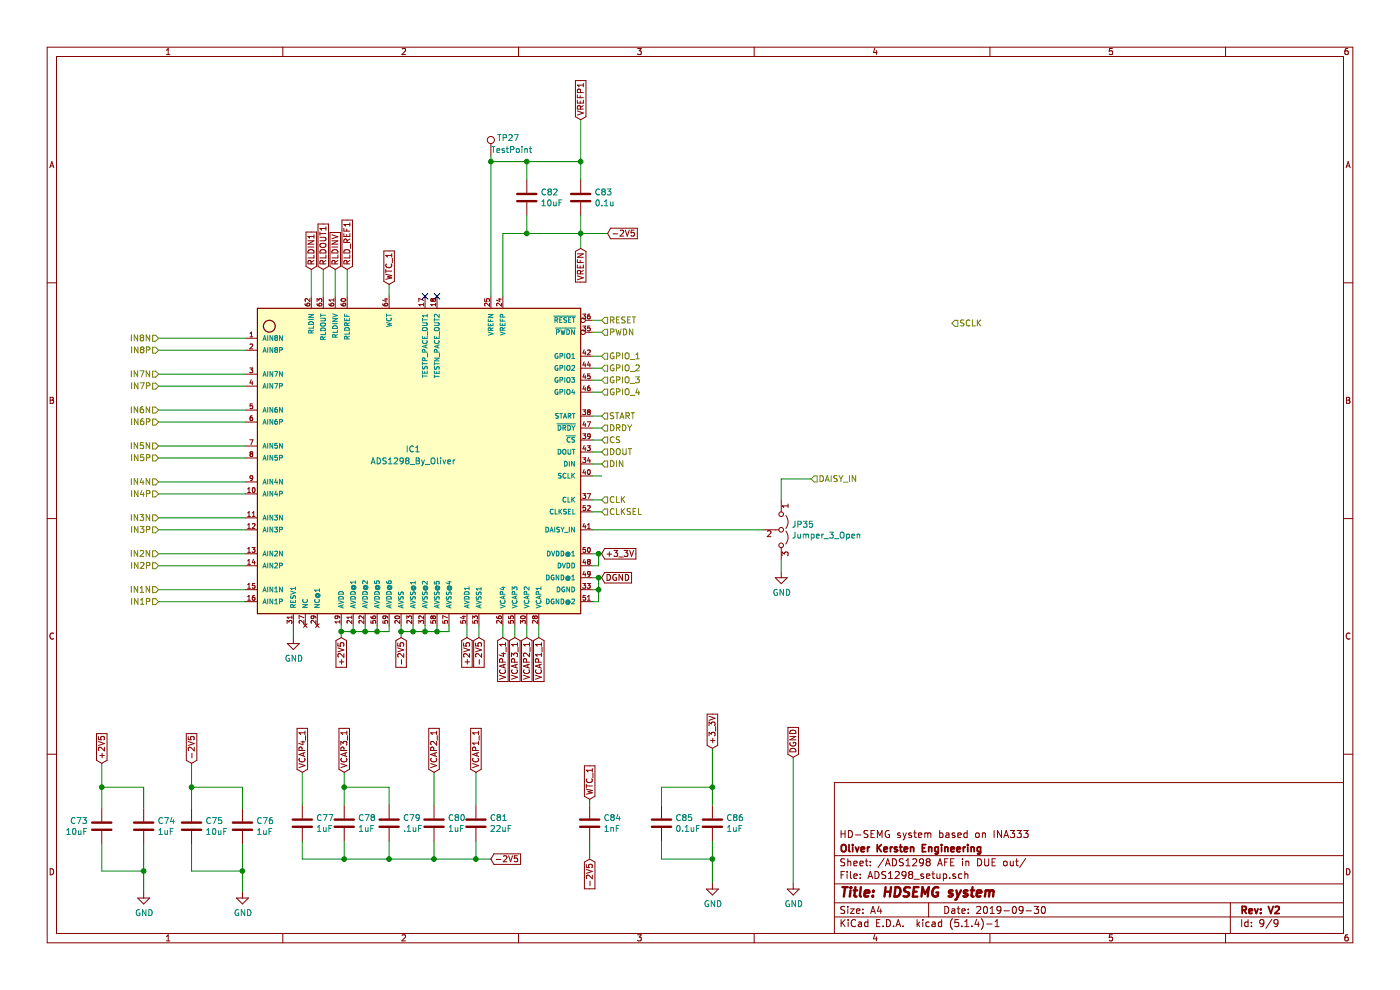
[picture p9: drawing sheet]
EESchema Schematic File Version 4
LIBS:ADS1298_FINAL-cache
EELAYER 30 0
EELAYER END
$Descr A4 11693 8268
encoding utf-8
Sheet 9 9
Title "HDSEMG system"
Date "2019-09-30"
Rev "V2"
Comp "Oliver Kersten Engineering"
Comment1 "HD-SEMG system based on INA333"
Comment2 ""
Comment3 ""
Comment4 ""
$EndDescr
$Comp
L Device:C C?
U 1 1
P 4925 6875
AR Path="/5D249131/5F07B13D" Ref="C?"  Part="1" 
AR Path="/5F07B13D" Ref="C?"  Part="1" 
AR Path="/5F050CC1/5F07B13D" Ref="C84"  Part="1" 
F 0 "C84" H 5040 6921 50  0000 L CNN
F 1 "1nF" H 5040 6830 50  0000 L CNN
F 2 "Capacitor_SMD:C_0805_2012Metric_Pad1.15x1.40mm_HandSolder" H 4963 6725 50  0001 C CNN
F 3 "~" H 4925 6875 50  0001 C CNN
	1    4925 6875
	1    0    0    -1  
$EndComp
$Comp
L Device:C C?
U 1 1
P 2525 6875
AR Path="/5D249131/5F07B144" Ref="C?"  Part="1" 
AR Path="/5F07B144" Ref="C?"  Part="1" 
AR Path="/5F050CC1/5F07B144" Ref="C77"  Part="1" 
F 0 "C77" H 2640 6921 50  0000 L CNN
F 1 "1uF" H 2640 6830 50  0000 L CNN
F 2 "Capacitor_SMD:C_0805_2012Metric_Pad1.15x1.40mm_HandSolder" H 2563 6725 50  0001 C CNN
F 3 "~" H 2525 6875 50  0001 C CNN
	1    2525 6875
	1    0    0    -1  
$EndComp
$Comp
L Device:C C?
U 1 1
P 2875 6875
AR Path="/5D249131/5F07B14B" Ref="C?"  Part="1" 
AR Path="/5F07B14B" Ref="C?"  Part="1" 
AR Path="/5F050CC1/5F07B14B" Ref="C78"  Part="1" 
F 0 "C78" H 2990 6921 50  0000 L CNN
F 1 "1uF" H 2990 6830 50  0000 L CNN
F 2 "Capacitor_SMD:C_0805_2012Metric_Pad1.15x1.40mm_HandSolder" H 2913 6725 50  0001 C CNN
F 3 "~" H 2875 6875 50  0001 C CNN
	1    2875 6875
	1    0    0    -1  
$EndComp
$Comp
L Device:C C?
U 1 1
P 3625 6875
AR Path="/5D249131/5F07B152" Ref="C?"  Part="1" 
AR Path="/5F07B152" Ref="C?"  Part="1" 
AR Path="/5F050CC1/5F07B152" Ref="C80"  Part="1" 
F 0 "C80" H 3740 6921 50  0000 L CNN
F 1 "1uF" H 3740 6830 50  0000 L CNN
F 2 "Capacitor_SMD:C_0805_2012Metric_Pad1.15x1.40mm_HandSolder" H 3663 6725 50  0001 C CNN
F 3 "~" H 3625 6875 50  0001 C CNN
	1    3625 6875
	1    0    0    -1  
$EndComp
$Comp
L Device:C C?
U 1 1
P 3975 6875
AR Path="/5D249131/5F07B159" Ref="C?"  Part="1" 
AR Path="/5F07B159" Ref="C?"  Part="1" 
AR Path="/5F050CC1/5F07B159" Ref="C81"  Part="1" 
F 0 "C81" H 4090 6921 50  0000 L CNN
F 1 "22uF" H 4090 6830 50  0000 L CNN
F 2 "Capacitor_SMD:C_0805_2012Metric_Pad1.15x1.40mm_HandSolder" H 4013 6725 50  0001 C CNN
F 3 "~" H 3975 6875 50  0001 C CNN
	1    3975 6875
	1    0    0    -1  
$EndComp
Wire Wire Line
	2525 7025 2525 7175
Wire Wire Line
	2875 7025 2875 7175
Wire Wire Line
	3625 7025 3625 7175
Wire Wire Line
	2525 7175 2875 7175
Wire Wire Line
	3250 7175 3625 7175
Wire Wire Line
	3975 7025 3975 7175
Wire Wire Line
	3975 7175 3625 7175
Connection ~ 3625 7175
Wire Wire Line
	3975 6725 3975 6450
Wire Wire Line
	3625 6725 3625 6450
Wire Wire Line
	2875 6725 2875 6575
Wire Wire Line
	2525 6725 2525 6450
Wire Wire Line
	4925 6725 4925 6675
Text GLabel 3975 6450 1    50   Input ~ 0
VCAP1_1
Text GLabel 3625 6450 1    50   Input ~ 0
VCAP2_1
Text GLabel 2875 6450 1    50   Input ~ 0
VCAP3_1
Text GLabel 2525 6450 1    50   Input ~ 0
VCAP4_1
Text GLabel 4925 6675 1    50   Input ~ 0
WTC_1
$Comp
L Device:C C?
U 1 1
P 4850 1650
AR Path="/5D249131/5F07B172" Ref="C?"  Part="1" 
AR Path="/5F07B172" Ref="C?"  Part="1" 
AR Path="/5F050CC1/5F07B172" Ref="C83"  Part="1" 
F 0 "C83" H 4965 1696 50  0000 L CNN
F 1 "0.1u" H 4965 1605 50  0000 L CNN
F 2 "Capacitor_SMD:C_0805_2012Metric_Pad1.15x1.40mm_HandSolder" H 4888 1500 50  0001 C CNN
F 3 "~" H 4850 1650 50  0001 C CNN
	1    4850 1650
	1    0    0    -1  
$EndComp
Wire Wire Line
	4850 1800 4850 1950
Wire Wire Line
	4400 1800 4400 1950
Wire Wire Line
	4400 1950 4850 1950
Text GLabel 4850 1000 1    50   Input ~ 0
VREFP1
$Comp
L Device:C C?
U 1 1
P 3250 6875
AR Path="/5D249131/5F07B17D" Ref="C?"  Part="1" 
AR Path="/5F07B17D" Ref="C?"  Part="1" 
AR Path="/5F050CC1/5F07B17D" Ref="C79"  Part="1" 
F 0 "C79" H 3365 6921 50  0000 L CNN
F 1 ".1uF" H 3365 6830 50  0000 L CNN
F 2 "Capacitor_SMD:C_0805_2012Metric_Pad1.15x1.40mm_HandSolder" H 3288 6725 50  0001 C CNN
F 3 "~" H 3250 6875 50  0001 C CNN
	1    3250 6875
	1    0    0    -1  
$EndComp
Wire Wire Line
	3250 7025 3250 7175
Wire Wire Line
	2875 7175 3250 7175
Wire Wire Line
	3250 6725 3250 6575
Connection ~ 2875 7175
Connection ~ 3250 7175
Wire Wire Line
	2875 6575 3250 6575
Connection ~ 2875 6575
Wire Wire Line
	2875 6575 2875 6450
Wire Wire Line
	4850 1000 4850 1350
Connection ~ 4850 1350
Wire Wire Line
	4850 1350 4850 1500
$Comp
L Device:C C?
U 1 1
P 5525 6875
AR Path="/5D249131/5F07B1AE" Ref="C?"  Part="1" 
AR Path="/5F07B1AE" Ref="C?"  Part="1" 
AR Path="/5F050CC1/5F07B1AE" Ref="C85"  Part="1" 
F 0 "C85" H 5640 6921 50  0000 L CNN
F 1 "0.1uF" H 5640 6830 50  0000 L CNN
F 2 "Capacitor_SMD:C_0805_2012Metric_Pad1.15x1.40mm_HandSolder" H 5563 6725 50  0001 C CNN
F 3 "~" H 5525 6875 50  0001 C CNN
	1    5525 6875
	1    0    0    -1  
$EndComp
$Comp
L Device:C C?
U 1 1
P 5950 6875
AR Path="/5D249131/5F07B1B5" Ref="C?"  Part="1" 
AR Path="/5F07B1B5" Ref="C?"  Part="1" 
AR Path="/5F050CC1/5F07B1B5" Ref="C86"  Part="1" 
F 0 "C86" H 6065 6921 50  0000 L CNN
F 1 "1uF" H 6065 6830 50  0000 L CNN
F 2 "Capacitor_SMD:C_0805_2012Metric_Pad1.15x1.40mm_HandSolder" H 5988 6725 50  0001 C CNN
F 3 "~" H 5950 6875 50  0001 C CNN
	1    5950 6875
	1    0    0    -1  
$EndComp
Wire Wire Line
	5950 7025 5950 7175
Wire Wire Line
	5525 7025 5525 7175
Wire Wire Line
	5950 6725 5950 6575
Wire Wire Line
	5525 6725 5525 6575
Wire Wire Line
	5525 6575 5950 6575
Connection ~ 5950 6575
$Comp
L power:GND #PWR?
U 1 1
P 5950 7375
AR Path="/5D249131/5F07B1C2" Ref="#PWR?"  Part="1" 
AR Path="/5F07B1C2" Ref="#PWR?"  Part="1" 
AR Path="/5F050CC1/5F07B1C2" Ref="#PWR070"  Part="1" 
F 0 "#PWR070" H 5950 7125 50  0001 C CNN
F 1 "GND" H 5955 7202 50  0000 C CNN
F 2 "" H 5950 7375 50  0001 C CNN
F 3 "" H 5950 7375 50  0001 C CNN
	1    5950 7375
	1    0    0    -1  
$EndComp
Wire Wire Line
	5950 7175 5525 7175
Connection ~ 5950 7175
Wire Wire Line
	5950 7175 5950 7375
Wire Wire Line
	1200 7050 1200 7275
Wire Wire Line
	850  7050 850  7275
Wire Wire Line
	1200 6750 1200 6575
Wire Wire Line
	850  6750 850  6575
$Comp
L power:GND #PWR?
U 1 1
P 1200 7450
AR Path="/5D249131/5F07B1D6" Ref="#PWR?"  Part="1" 
AR Path="/5F07B1D6" Ref="#PWR?"  Part="1" 
AR Path="/5F050CC1/5F07B1D6" Ref="#PWR066"  Part="1" 
F 0 "#PWR066" H 1200 7200 50  0001 C CNN
F 1 "GND" H 1205 7277 50  0000 C CNN
F 2 "" H 1200 7450 50  0001 C CNN
F 3 "" H 1200 7450 50  0001 C CNN
	1    1200 7450
	1    0    0    -1  
$EndComp
Wire Wire Line
	1200 7275 850  7275
Connection ~ 1200 7275
Wire Wire Line
	1200 7275 1200 7450
Connection ~ 4400 1950
Text GLabel 4850 2075 3    50   Input ~ 0
VREFN
Connection ~ 4850 1950
$Comp
L ADS1298_FINAL-rescue:ADS1298_By_Oliver-ADS1298 IC?
U 1 1
P 3450 3825
AR Path="/5F07B21B" Ref="IC?"  Part="1" 
AR Path="/5F050CC1/5F07B21B" Ref="IC1"  Part="1" 
F 0 "IC1" H 3450 3900 50  0000 C CNN
F 1 "ADS1298_By_Oliver" H 3450 3800 50  0000 C CNN
F 2 "Package_QFP:TQFP-64_10x10mm_P0.5mm" H 3150 4275 50  0001 L BNN
F 3 "8-Channel 24-Bit Analog-To-Digital Converter With Integrated ECG Front End" H 2200 6075 50  0001 L BNN
F 4 "ADS1298" H 3300 4375 50  0001 L BNN "Veld4"
F 5 "Texas Instruments" H 3150 4075 50  0001 L BNN "Veld7"
F 6 "LFBGA-64 Texas Instruments" H 2950 4175 50  0001 L BNN "Veld8"
	1    3450 3825
	1    0    0    -1  
$EndComp
Text GLabel 4200 5325 3    50   Input ~ 0
VCAP4_1
Text GLabel 4300 5325 3    50   Input ~ 0
VCAP3_1
Text GLabel 4400 5325 3    50   Input ~ 0
VCAP2_1
Text GLabel 4500 5325 3    50   Input ~ 0
VCAP1_1
Wire Wire Line
	4500 5225 4500 5325
Wire Wire Line
	4400 5225 4400 5325
Wire Wire Line
	4300 5225 4300 5325
Wire Wire Line
	4200 5225 4200 5325
Text GLabel 3250 2375 1    50   Input ~ 0
WTC_1
Wire Wire Line
	4200 2475 4200 1950
Wire Wire Line
	4200 1950 4400 1950
Wire Wire Line
	4100 1350 4100 2475
Wire Wire Line
	4100 1350 4400 1350
Wire Wire Line
	4100 1300 4100 1350
Connection ~ 4100 1350
Wire Wire Line
	4400 1500 4400 1350
Connection ~ 4400 1350
Wire Wire Line
	4400 1350 4850 1350
Wire Wire Line
	4850 2075 4850 1950
Wire Wire Line
	5025 2975 4950 2975
Wire Wire Line
	5025 3075 4950 3075
Wire Wire Line
	4950 3175 5025 3175
Wire Wire Line
	4950 3275 5025 3275
Wire Wire Line
	4950 3475 5025 3475
Wire Wire Line
	4950 3575 5025 3575
Wire Wire Line
	4950 3675 5025 3675
Wire Wire Line
	4950 3775 5025 3775
Wire Wire Line
	4950 3875 5025 3875
Wire Wire Line
	4950 3975 5025 3975
Wire Wire Line
	5025 4175 4950 4175
Wire Wire Line
	5025 4275 4950 4275
Wire Wire Line
	5025 2775 4950 2775
Wire Wire Line
	4950 2675 5025 2675
Wire Wire Line
	6375 4425 4950 4425
Text GLabel 5025 4825 2    50   Input ~ 0
DGND
Wire Wire Line
	5025 4625 5000 4625
Wire Wire Line
	5025 4825 5000 4825
Wire Wire Line
	5000 4825 5000 4925
Wire Wire Line
	5000 5025 4950 5025
Connection ~ 5000 4825
Wire Wire Line
	5000 4825 4950 4825
Wire Wire Line
	4950 4925 5000 4925
Connection ~ 5000 4925
Wire Wire Line
	5000 4925 5000 5025
Wire Wire Line
	4950 4725 5000 4725
Wire Wire Line
	5000 4725 5000 4625
Connection ~ 5000 4625
Wire Wire Line
	5000 4625 4950 4625
Text GLabel 6625 6325 1    50   Input ~ 0
DGND
Wire Wire Line
	3900 5325 3900 5225
Wire Wire Line
	2850 5225 2850 5275
Wire Wire Line
	2950 5225 2950 5275
Connection ~ 2850 5275
Wire Wire Line
	2850 5275 2850 5325
Wire Wire Line
	3050 5225 3050 5275
Wire Wire Line
	2850 5275 2950 5275
Connection ~ 2950 5275
Wire Wire Line
	2950 5275 3050 5275
Wire Wire Line
	3150 5225 3150 5275
Wire Wire Line
	3150 5275 3050 5275
Connection ~ 3050 5275
Wire Wire Line
	3250 5225 3250 5275
Wire Wire Line
	3250 5275 3150 5275
Connection ~ 3150 5275
Wire Wire Line
	3350 5325 3350 5275
Wire Wire Line
	3450 5225 3450 5275
Wire Wire Line
	3450 5275 3350 5275
Connection ~ 3350 5275
Wire Wire Line
	3350 5275 3350 5225
Wire Wire Line
	3550 5225 3550 5275
Wire Wire Line
	3550 5275 3450 5275
Connection ~ 3450 5275
Wire Wire Line
	3650 5225 3650 5275
Wire Wire Line
	3650 5275 3550 5275
Connection ~ 3550 5275
Wire Wire Line
	3750 5225 3750 5275
Wire Wire Line
	3750 5275 3650 5275
Connection ~ 3650 5275
Wire Wire Line
	4000 5325 4000 5225
$Comp
L power:GND #PWR?
U 1 1
P 2450 5325
AR Path="/5D249131/5F07B2D1" Ref="#PWR?"  Part="1" 
AR Path="/5F07B2D1" Ref="#PWR?"  Part="1" 
AR Path="/5F050CC1/5F07B2D1" Ref="#PWR069"  Part="1" 
F 0 "#PWR069" H 2450 5075 50  0001 C CNN
F 1 "GND" H 2455 5152 50  0000 C CNN
F 2 "" H 2450 5325 50  0001 C CNN
F 3 "" H 2450 5325 50  0001 C CNN
	1    2450 5325
	1    0    0    -1  
$EndComp
Wire Wire Line
	2450 5325 2450 5225
NoConn ~ 3550 2475
NoConn ~ 3650 2475
Wire Wire Line
	3250 2375 3250 2475
Text GLabel 2700 2250 1    50   Input ~ 0
RLDOUT1
Text GLabel 2800 2250 1    50   Input ~ 0
RLDINV
Text GLabel 2600 2250 1    50   Input ~ 0
RLDIN1
Text GLabel 2900 2250 1    50   Input ~ 0
RLD_REF1
Wire Wire Line
	2600 2250 2600 2475
Wire Wire Line
	2700 2250 2700 2475
Wire Wire Line
	2800 2250 2800 2475
Wire Wire Line
	2900 2250 2900 2475
Wire Wire Line
	5950 6250 5950 6575
$Comp
L power:GND #PWR?
U 1 1
P 2025 7450
AR Path="/5D249131/5F07B31F" Ref="#PWR?"  Part="1" 
AR Path="/5F07B31F" Ref="#PWR?"  Part="1" 
AR Path="/5F050CC1/5F07B31F" Ref="#PWR068"  Part="1" 
F 0 "#PWR068" H 2025 7200 50  0001 C CNN
F 1 "GND" H 2030 7277 50  0000 C CNN
F 2 "" H 2025 7450 50  0001 C CNN
F 3 "" H 2025 7450 50  0001 C CNN
	1    2025 7450
	1    0    0    -1  
$EndComp
Wire Wire Line
	2025 7050 2025 7275
Wire Wire Line
	1600 7275 2025 7275
Wire Wire Line
	1600 7050 1600 7275
Connection ~ 2025 7275
Wire Wire Line
	2025 7275 2025 7450
Wire Wire Line
	1600 6575 1600 6750
Wire Wire Line
	2025 6575 2025 6750
Connection ~ 850  6575
$Comp
L power:GND #PWR?
U 1 1
P 6525 4775
AR Path="/5D249131/5F07B32D" Ref="#PWR?"  Part="1" 
AR Path="/5F07B32D" Ref="#PWR?"  Part="1" 
AR Path="/5F050CC1/5F07B32D" Ref="#PWR071"  Part="1" 
F 0 "#PWR071" H 6525 4525 50  0001 C CNN
F 1 "GND" H 6530 4602 50  0000 C CNN
F 2 "" H 6525 4775 50  0001 C CNN
F 3 "" H 6525 4775 50  0001 C CNN
	1    6525 4775
	1    0    0    -1  
$EndComp
Wire Wire Line
	6625 6325 6625 7375
Wire Wire Line
	4925 7025 4925 7175
$Comp
L Connector:TestPoint TP?
U 1 1
P 4100 1300
AR Path="/5D249131/5F07B335" Ref="TP?"  Part="1" 
AR Path="/5F07B335" Ref="TP?"  Part="1" 
AR Path="/5F050CC1/5F07B335" Ref="TP27"  Part="1" 
F 0 "TP27" H 4150 1450 50  0000 L CNN
F 1 "TestPoint" H 4100 1350 50  0000 L CNN
F 2 "TestPoint:TestPoint_Pad_D1.0mm" H 4300 1300 50  0001 C CNN
F 3 "~" H 4300 1300 50  0001 C CNN
	1    4100 1300
	1    0    0    -1  
$EndComp
Text GLabel 1600 6375 1    50   Input ~ 0
-2V5
Text GLabel 850  6375 1    50   Input ~ 0
+2V5
Text GLabel 2850 5325 3    50   Input ~ 0
+2V5
Text GLabel 3900 5325 3    50   Input ~ 0
+2V5
Text GLabel 3350 5325 3    50   Input ~ 0
-2V5
Text GLabel 4000 5325 3    50   Input ~ 0
-2V5
Text GLabel 5075 1950 2    50   Input ~ 0
-2V5
Wire Wire Line
	5075 1950 4850 1950
Wire Wire Line
	1600 6575 2025 6575
Wire Wire Line
	1600 6375 1600 6575
Connection ~ 1600 6575
Wire Wire Line
	850  6575 1200 6575
Wire Wire Line
	850  6375 850  6575
Text GLabel 4100 7175 2    50   Input ~ 0
-2V5
Text GLabel 4925 7175 3    50   Input ~ 0
-2V5
Wire Wire Line
	4100 7175 3975 7175
Connection ~ 3975 7175
Text HLabel 5025 2675 2    50   Input ~ 0
RESET
Text HLabel 5025 2775 2    50   Input ~ 0
PWDN
Text HLabel 5025 2975 2    50   Input ~ 0
GPIO_1
Text HLabel 5025 3075 2    50   Input ~ 0
GPIO_2
Text HLabel 5025 3175 2    50   Input ~ 0
GPIO_3
Text HLabel 5025 3275 2    50   Input ~ 0
GPIO_4
Text HLabel 5025 3475 2    50   Input ~ 0
START
Text HLabel 5025 3575 2    50   Input ~ 0
DRDY
Text HLabel 5025 3675 2    50   Input ~ 0
CS
Text HLabel 5025 3775 2    50   Input ~ 0
DOUT
Text HLabel 5025 3875 2    50   Input ~ 0
DIN
Text HLabel 7950 2700 2    50   Input ~ 0
SCLK
Text HLabel 5025 4175 2    50   Input ~ 0
CLK
Text HLabel 5025 4275 2    50   Input ~ 0
CLKSEL
Text HLabel 6775 4000 2    50   Input ~ 0
DAISY_IN
Text HLabel 1325 5025 0    50   Input ~ 0
IN1P
Text HLabel 1325 4925 0    50   Input ~ 0
IN1N
Text HLabel 1325 4725 0    50   Input ~ 0
IN2P
Text HLabel 1325 4625 0    50   Input ~ 0
IN2N
Text HLabel 1325 4425 0    50   Input ~ 0
IN3P
Text HLabel 1325 4325 0    50   Input ~ 0
IN3N
Text HLabel 1325 4125 0    50   Input ~ 0
IN4P
Text HLabel 1325 4025 0    50   Input ~ 0
IN4N
Text HLabel 1325 3525 0    50   Input ~ 0
IN6P
Text HLabel 1325 3725 0    50   Input ~ 0
IN5N
Text HLabel 1325 3825 0    50   Input ~ 0
IN5P
Text HLabel 1325 3425 0    50   Input ~ 0
IN6N
Text HLabel 1325 3225 0    50   Input ~ 0
IN7P
Text HLabel 1325 3125 0    50   Input ~ 0
IN7N
Text HLabel 1325 2925 0    50   Input ~ 0
IN8P
Text HLabel 1325 2825 0    50   Input ~ 0
IN8N
Wire Wire Line
	2050 5025 1325 5025
Wire Wire Line
	1325 4925 2050 4925
Wire Wire Line
	2050 4725 1325 4725
Wire Wire Line
	1325 4625 2050 4625
Wire Wire Line
	2050 4425 1325 4425
Wire Wire Line
	1325 4325 2050 4325
Wire Wire Line
	1325 4025 2050 4025
Wire Wire Line
	1325 4125 2050 4125
Wire Wire Line
	2050 3825 1325 3825
Wire Wire Line
	1325 3725 2050 3725
Wire Wire Line
	2050 3525 1325 3525
Wire Wire Line
	1325 3425 2050 3425
Wire Wire Line
	2050 3225 1325 3225
Wire Wire Line
	1325 3125 2050 3125
Wire Wire Line
	2050 2925 1325 2925
Wire Wire Line
	1325 2825 2050 2825
$Comp
L Jumper:Jumper_3_Open JP35
U 1 1
P 6525 4425
F 0 "JP35" V 6479 4512 50  0000 L CNN
F 1 "Jumper_3_Open" V 6570 4512 50  0000 L CNN
F 2 "Jumper:SolderJumper-3_P1.3mm_Open_RoundedPad1.0x1.5mm" H 6525 4425 50  0001 C CNN
F 3 "~" H 6525 4425 50  0001 C CNN
	1    6525 4425
	0    1    1    0   
$EndComp
Wire Wire Line
	6525 4775 6525 4675
Wire Wire Line
	6775 4000 6525 4000
Wire Wire Line
	6525 4000 6525 4175
$Comp
L power:GND #PWR?
U 1 1
P 6625 7375
AR Path="/5D249131/5EFC0C47" Ref="#PWR?"  Part="1" 
AR Path="/5EFC0C47" Ref="#PWR?"  Part="1" 
AR Path="/5F050CC1/5EFC0C47" Ref="#PWR072"  Part="1" 
F 0 "#PWR072" H 6625 7125 50  0001 C CNN
F 1 "GND" H 6630 7202 50  0000 C CNN
F 2 "" H 6625 7375 50  0001 C CNN
F 3 "" H 6625 7375 50  0001 C CNN
	1    6625 7375
	1    0    0    -1  
$EndComp
Text GLabel 5025 4625 2    50   Input ~ 0
+3_3V
Text GLabel 5950 6250 1    50   Input ~ 0
+3_3V
$Comp
L Device:C C?
U 1 1
P 2025 6900
AR Path="/5D249131/5D96E834" Ref="C?"  Part="1" 
AR Path="/5D96E834" Ref="C?"  Part="1" 
AR Path="/5F050CC1/5D96E834" Ref="C76"  Part="1" 
F 0 "C76" H 2140 6946 50  0000 L CNN
F 1 "1uF" H 2140 6855 50  0000 L CNN
F 2 "Capacitor_SMD:C_0805_2012Metric_Pad1.15x1.40mm_HandSolder" H 2063 6750 50  0001 C CNN
F 3 "~" H 2025 6900 50  0001 C CNN
	1    2025 6900
	1    0    0    -1  
$EndComp
$Comp
L Device:C C?
U 1 1
P 1600 6900
AR Path="/5D249131/5D96E8C2" Ref="C?"  Part="1" 
AR Path="/5D96E8C2" Ref="C?"  Part="1" 
AR Path="/5F050CC1/5D96E8C2" Ref="C75"  Part="1" 
F 0 "C75" H 1715 6946 50  0000 L CNN
F 1 "10uF" H 1715 6855 50  0000 L CNN
F 2 "Capacitor_SMD:C_0805_2012Metric_Pad1.15x1.40mm_HandSolder" H 1638 6750 50  0001 C CNN
F 3 "~" H 1600 6900 50  0001 C CNN
	1    1600 6900
	1    0    0    -1  
$EndComp
$Comp
L Device:C C?
U 1 1
P 1200 6900
AR Path="/5D249131/5D96E8FA" Ref="C?"  Part="1" 
AR Path="/5D96E8FA" Ref="C?"  Part="1" 
AR Path="/5F050CC1/5D96E8FA" Ref="C74"  Part="1" 
F 0 "C74" H 1315 6946 50  0000 L CNN
F 1 "1uF" H 1315 6855 50  0000 L CNN
F 2 "Capacitor_SMD:C_0805_2012Metric_Pad1.15x1.40mm_HandSolder" H 1238 6750 50  0001 C CNN
F 3 "~" H 1200 6900 50  0001 C CNN
	1    1200 6900
	1    0    0    -1  
$EndComp
$Comp
L Device:C C?
U 1 1
P 850 6900
AR Path="/5D249131/5D96E95A" Ref="C?"  Part="1" 
AR Path="/5D96E95A" Ref="C?"  Part="1" 
AR Path="/5F050CC1/5D96E95A" Ref="C73"  Part="1" 
F 0 "C73" H 965 6946 50  0000 L CNN
F 1 "10uF" H 965 6855 50  0000 L CNN
F 2 "Capacitor_SMD:C_0805_2012Metric_Pad1.15x1.40mm_HandSolder" H 888 6750 50  0001 C CNN
F 3 "~" H 850 6900 50  0001 C CNN
	1    850  6900
	-1   0    0    -1  
$EndComp
$Comp
L Device:C C?
U 1 1
P 4400 1650
AR Path="/5D249131/5D96EB5D" Ref="C?"  Part="1" 
AR Path="/5D96EB5D" Ref="C?"  Part="1" 
AR Path="/5F050CC1/5D96EB5D" Ref="C82"  Part="1" 
F 0 "C82" H 4515 1696 50  0000 L CNN
F 1 "10uF" H 4515 1605 50  0000 L CNN
F 2 "Capacitor_SMD:C_0805_2012Metric_Pad1.15x1.40mm_HandSolder" H 4438 1500 50  0001 C CNN
F 3 "~" H 4400 1650 50  0001 C CNN
	1    4400 1650
	1    0    0    -1  
$EndComp
$EndSCHEMATC
